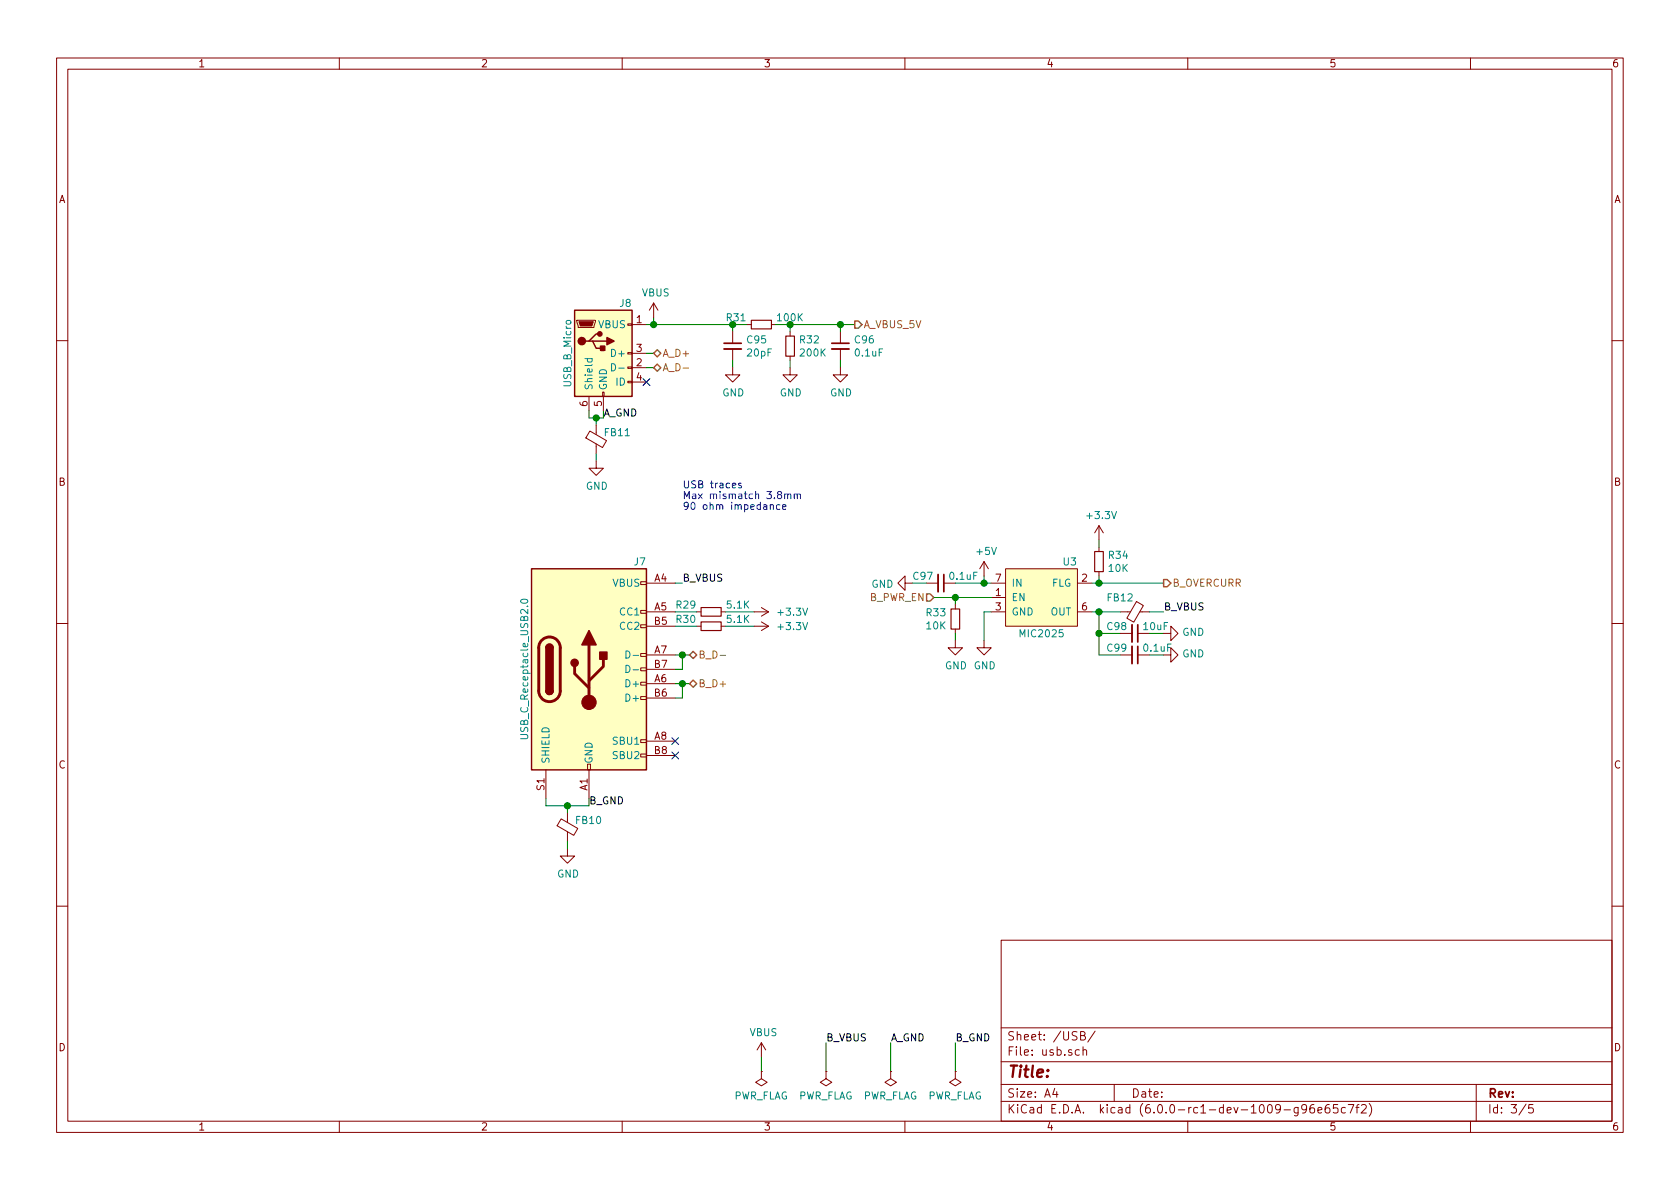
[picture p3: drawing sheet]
EESchema Schematic File Version 4
LIBS:sama5d27c_breakout-cache
EELAYER 29 0
EELAYER END
$Descr A4 11693 8268
encoding utf-8
Sheet 3 5
Title ""
Date ""
Rev ""
Comp ""
Comment1 ""
Comment2 ""
Comment3 ""
Comment4 ""
$EndDescr
$Comp
L Connector:USB_OTG J?
U 1 1
P 4200 2450
AR Path="/5CD3A60B" Ref="J?"  Part="1" 
AR Path="/5CCDEAD5/5CD3A60B" Ref="J8"  Part="1" 
F 0 "J8" H 4400 2800 50  0000 R CNN
F 1 "USB_B_Micro" V 3950 2450 50  0000 C CNN
F 2 "Connector_USB:USB_Micro-B_Molex-105017-0001" H 4350 2400 50  0001 C CNN
F 3 "~" H 4350 2400 50  0001 C CNN
	1    4200 2450
	1    0    0    -1  
$EndComp
Wire Wire Line
	4500 2450 4550 2450
Wire Wire Line
	4500 2550 4550 2550
Wire Wire Line
	4100 2850 4100 2900
Wire Wire Line
	4100 2900 4150 2900
Wire Wire Line
	4200 2900 4200 2850
Wire Wire Line
	4150 2900 4150 2950
Connection ~ 4150 2900
Wire Wire Line
	4150 2900 4200 2900
NoConn ~ 4500 2650
Wire Wire Line
	4500 2250 4550 2250
Wire Wire Line
	4550 2250 4550 2200
$Comp
L Device:R_Small R31
U 1 1
P 5300 2250
F 0 "R31" V 5250 2150 50  0000 R CNN
F 1 "100K" V 5250 2350 50  0000 L CNN
F 2 "Resistor_SMD:R_0603_1608Metric" H 5300 2250 50  0001 C CNN
F 3 "~" H 5300 2250 50  0001 C CNN
	1    5300 2250
	0    1    1    0   
$EndComp
Wire Wire Line
	5100 2250 5100 2300
Wire Wire Line
	5100 2250 5200 2250
$Comp
L Device:C_Small C95
U 1 1
P 5100 2400
F 0 "C95" H 5192 2446 50  0000 L CNN
F 1 "20pF" H 5192 2355 50  0000 L CNN
F 2 "Capacitor_SMD:C_0402_1005Metric" H 5100 2400 50  0001 C CNN
F 3 "~" H 5100 2400 50  0001 C CNN
	1    5100 2400
	1    0    0    -1  
$EndComp
Wire Wire Line
	5100 2500 5100 2550
$Comp
L power:GND #PWR0145
U 1 1
P 5100 2550
F 0 "#PWR0145" H 5100 2300 50  0001 C CNN
F 1 "GND" H 5105 2377 50  0000 C CNN
F 2 "" H 5100 2550 50  0001 C CNN
F 3 "" H 5100 2550 50  0001 C CNN
	1    5100 2550
	1    0    0    -1  
$EndComp
Wire Wire Line
	5400 2250 5500 2250
Wire Wire Line
	5500 2250 5500 2300
Connection ~ 5500 2250
Wire Wire Line
	5500 2250 5850 2250
$Comp
L Device:R_Small R32
U 1 1
P 5500 2400
F 0 "R32" H 5559 2446 50  0000 L CNN
F 1 "200K" H 5559 2355 50  0000 L CNN
F 2 "Resistor_SMD:R_0603_1608Metric" H 5500 2400 50  0001 C CNN
F 3 "~" H 5500 2400 50  0001 C CNN
	1    5500 2400
	1    0    0    -1  
$EndComp
Wire Wire Line
	5500 2500 5500 2550
$Comp
L power:GND #PWR0148
U 1 1
P 5500 2550
F 0 "#PWR0148" H 5500 2300 50  0001 C CNN
F 1 "GND" H 5505 2377 50  0000 C CNN
F 2 "" H 5500 2550 50  0001 C CNN
F 3 "" H 5500 2550 50  0001 C CNN
	1    5500 2550
	1    0    0    -1  
$EndComp
$Comp
L Device:C_Small C96
U 1 1
P 5850 2400
F 0 "C96" H 5942 2446 50  0000 L CNN
F 1 "0.1uF" H 5942 2355 50  0000 L CNN
F 2 "Capacitor_SMD:C_0402_1005Metric" H 5850 2400 50  0001 C CNN
F 3 "~" H 5850 2400 50  0001 C CNN
	1    5850 2400
	1    0    0    -1  
$EndComp
Wire Wire Line
	5850 2300 5850 2250
Connection ~ 5850 2250
Wire Wire Line
	5850 2250 5950 2250
Wire Wire Line
	5850 2500 5850 2550
$Comp
L power:GND #PWR0149
U 1 1
P 5850 2550
F 0 "#PWR0149" H 5850 2300 50  0001 C CNN
F 1 "GND" H 5855 2377 50  0000 C CNN
F 2 "" H 5850 2550 50  0001 C CNN
F 3 "" H 5850 2550 50  0001 C CNN
	1    5850 2550
	1    0    0    -1  
$EndComp
$Comp
L Device:Ferrite_Bead_Small FB?
U 1 1
P 4150 3050
AR Path="/5C04E5EA/5CD3A65E" Ref="FB?"  Part="1" 
AR Path="/5CD3A65E" Ref="FB?"  Part="1" 
AR Path="/5CCDEAD5/5CD3A65E" Ref="FB11"  Part="1" 
F 0 "FB11" H 4200 3100 50  0000 L CNN
F 1 "BLM18PG300SN1D" V 4296 3050 50  0001 C CNN
F 2 "Inductor_SMD:L_0603_1608Metric" V 4080 3050 50  0001 C CNN
F 3 "~" H 4150 3050 50  0001 C CNN
	1    4150 3050
	1    0    0    -1  
$EndComp
Wire Wire Line
	4150 3150 4150 3200
$Comp
L power:GND #PWR0143
U 1 1
P 4150 3200
F 0 "#PWR0143" H 4150 2950 50  0001 C CNN
F 1 "GND" H 4155 3027 50  0000 C CNN
F 2 "" H 4150 3200 50  0001 C CNN
F 3 "" H 4150 3200 50  0001 C CNN
	1    4150 3200
	1    0    0    -1  
$EndComp
Text Notes 4750 3550 0    50   ~ 0
USB traces\nMax mismatch 3.8mm\n90 ohm impedance
$Comp
L Connector:USB_C_Receptacle_USB2.0 J7
U 1 1
P 4100 4650
AR Path="/5CD3A66C" Ref="J7"  Part="1" 
AR Path="/5CCDEAD5/5CD3A66C" Ref="J7"  Part="1" 
F 0 "J7" H 4500 5400 50  0000 R CNN
F 1 "USB_C_Receptacle_USB2.0" V 3650 4650 50  0000 C CNN
F 2 "Connector_USB_Extra:USB_C_Receptacle_GT-USB-7010" H 4250 4650 50  0001 C CNN
F 3 "https://www.usb.org/sites/default/files/documents/usb_type-c.zip" H 4250 4650 50  0001 C CNN
	1    4100 4650
	1    0    0    -1  
$EndComp
NoConn ~ 4700 5150
NoConn ~ 4700 5250
$Comp
L Device:Ferrite_Bead_Small FB?
U 1 1
P 3950 5750
AR Path="/5C04E5EA/5CD3A674" Ref="FB?"  Part="1" 
AR Path="/5CD3A674" Ref="FB?"  Part="1" 
AR Path="/5CCDEAD5/5CD3A674" Ref="FB10"  Part="1" 
F 0 "FB10" H 4000 5800 50  0000 L CNN
F 1 "BLM18PG300SN1D" V 4096 5750 50  0001 C CNN
F 2 "Inductor_SMD:L_0603_1608Metric" V 3880 5750 50  0001 C CNN
F 3 "~" H 3950 5750 50  0001 C CNN
	1    3950 5750
	1    0    0    -1  
$EndComp
Wire Wire Line
	3800 5550 3800 5600
Wire Wire Line
	3800 5600 3950 5600
Wire Wire Line
	3950 5600 3950 5650
Wire Wire Line
	3950 5600 4100 5600
Wire Wire Line
	4100 5600 4100 5550
Connection ~ 3950 5600
Wire Wire Line
	3950 5850 3950 5900
$Comp
L power:GND #PWR0142
U 1 1
P 3950 5900
F 0 "#PWR0142" H 3950 5650 50  0001 C CNN
F 1 "GND" H 3955 5727 50  0000 C CNN
F 2 "" H 3950 5900 50  0001 C CNN
F 3 "" H 3950 5900 50  0001 C CNN
	1    3950 5900
	1    0    0    -1  
$EndComp
Wire Wire Line
	4700 4650 4750 4650
Wire Wire Line
	4750 4650 4750 4550
Wire Wire Line
	4750 4550 4700 4550
Wire Wire Line
	4750 4550 4800 4550
Connection ~ 4750 4550
Wire Wire Line
	4700 4850 4750 4850
Wire Wire Line
	4750 4850 4750 4750
Wire Wire Line
	4750 4750 4700 4750
Wire Wire Line
	4750 4750 4800 4750
Connection ~ 4750 4750
$Comp
L Power_Management_Extra:MIC2025 U3
U 1 1
P 7250 4150
F 0 "U3" H 7500 4400 50  0000 R CNN
F 1 "MIC2025" H 7250 3900 50  0000 C CNN
F 2 "Package_SO:SOIC-8_3.9x4.9mm_P1.27mm" H 7250 3650 50  0001 C CNN
F 3 "https://www.mouser.com/datasheet/2/268/mic2025-779052.pdf" H 7250 3650 50  0001 C CNN
	1    7250 4150
	1    0    0    -1  
$EndComp
Wire Wire Line
	6900 4250 6850 4250
Wire Wire Line
	6850 4250 6850 4450
$Comp
L power:GND #PWR0153
U 1 1
P 6850 4450
F 0 "#PWR0153" H 6850 4200 50  0001 C CNN
F 1 "GND" H 6855 4277 50  0000 C CNN
F 2 "" H 6850 4450 50  0001 C CNN
F 3 "" H 6850 4450 50  0001 C CNN
	1    6850 4450
	1    0    0    -1  
$EndComp
Wire Wire Line
	6900 4050 6850 4050
Wire Wire Line
	6850 4050 6850 4000
Connection ~ 6850 4050
$Comp
L Device:C_Small C97
U 1 1
P 6550 4050
F 0 "C97" V 6500 4000 50  0000 R CNN
F 1 "0.1uF" V 6500 4100 50  0000 L CNN
F 2 "Capacitor_SMD:C_0402_1005Metric" H 6550 4050 50  0001 C CNN
F 3 "~" H 6550 4050 50  0001 C CNN
	1    6550 4050
	0    1    1    0   
$EndComp
Wire Wire Line
	6450 4050 6350 4050
$Comp
L power:GND #PWR0150
U 1 1
P 6350 4050
F 0 "#PWR0150" H 6350 3800 50  0001 C CNN
F 1 "GND" V 6355 3922 50  0000 R CNN
F 2 "" H 6350 4050 50  0001 C CNN
F 3 "" H 6350 4050 50  0001 C CNN
	1    6350 4050
	0    1    1    0   
$EndComp
Wire Wire Line
	6650 4050 6850 4050
Wire Wire Line
	6900 4150 6650 4150
Wire Wire Line
	6650 4150 6650 4200
Connection ~ 6650 4150
Wire Wire Line
	6650 4150 6500 4150
$Comp
L Device:R_Small R33
U 1 1
P 6650 4300
F 0 "R33" H 6709 4346 50  0000 L CNN
F 1 "10K" H 6709 4255 50  0000 L CNN
F 2 "Resistor_SMD:R_0603_1608Metric" H 6650 4300 50  0001 C CNN
F 3 "~" H 6650 4300 50  0001 C CNN
	1    6650 4300
	-1   0    0    -1  
$EndComp
Wire Wire Line
	6650 4400 6650 4450
$Comp
L power:GND #PWR0151
U 1 1
P 6650 4450
F 0 "#PWR0151" H 6650 4200 50  0001 C CNN
F 1 "GND" H 6655 4277 50  0000 C CNN
F 2 "" H 6650 4450 50  0001 C CNN
F 3 "" H 6650 4450 50  0001 C CNN
	1    6650 4450
	1    0    0    -1  
$EndComp
Text HLabel 6500 4150 0    50   Input ~ 0
B_PWR_EN
$Comp
L Device:Ferrite_Bead_Small FB?
U 1 1
P 7900 4250
AR Path="/5C04E5EA/5CD3A6C6" Ref="FB?"  Part="1" 
AR Path="/5CD3A6C6" Ref="FB?"  Part="1" 
AR Path="/5CCDEAD5/5CD3A6C6" Ref="FB12"  Part="1" 
F 0 "FB12" V 7800 4050 50  0000 L CNN
F 1 "BLM18PG300SN1D" V 8046 4250 50  0001 C CNN
F 2 "Inductor_SMD:L_0603_1608Metric" V 7830 4250 50  0001 C CNN
F 3 "~" H 7900 4250 50  0001 C CNN
	1    7900 4250
	0    1    1    0   
$EndComp
Wire Wire Line
	7600 4250 7650 4250
Wire Wire Line
	7650 4250 7650 4400
Wire Wire Line
	7650 4400 7800 4400
Connection ~ 7650 4250
Wire Wire Line
	7650 4250 7800 4250
Wire Wire Line
	7650 4400 7650 4550
Connection ~ 7650 4400
$Comp
L Device:C_Small C98
U 1 1
P 7900 4400
F 0 "C98" V 7850 4350 50  0000 R CNN
F 1 "10uF" V 7850 4450 50  0000 L CNN
F 2 "Capacitor_SMD:C_0402_1005Metric" H 7900 4400 50  0001 C CNN
F 3 "~" H 7900 4400 50  0001 C CNN
	1    7900 4400
	0    1    1    0   
$EndComp
$Comp
L Device:C_Small C99
U 1 1
P 7900 4550
F 0 "C99" V 7850 4500 50  0000 R CNN
F 1 "0.1uF" V 7850 4600 50  0000 L CNN
F 2 "Capacitor_SMD:C_0402_1005Metric" H 7900 4550 50  0001 C CNN
F 3 "~" H 7900 4550 50  0001 C CNN
	1    7900 4550
	0    1    1    0   
$EndComp
Wire Wire Line
	7650 4550 7800 4550
Wire Wire Line
	8000 4400 8100 4400
Wire Wire Line
	8000 4550 8100 4550
$Comp
L power:GND #PWR0155
U 1 1
P 8100 4400
F 0 "#PWR0155" H 8100 4150 50  0001 C CNN
F 1 "GND" V 8105 4272 50  0000 R CNN
F 2 "" H 8100 4400 50  0001 C CNN
F 3 "" H 8100 4400 50  0001 C CNN
	1    8100 4400
	0    -1   -1   0   
$EndComp
$Comp
L power:GND #PWR0156
U 1 1
P 8100 4550
F 0 "#PWR0156" H 8100 4300 50  0001 C CNN
F 1 "GND" V 8105 4422 50  0000 R CNN
F 2 "" H 8100 4550 50  0001 C CNN
F 3 "" H 8100 4550 50  0001 C CNN
	1    8100 4550
	0    -1   -1   0   
$EndComp
Wire Wire Line
	7600 4050 7650 4050
Wire Wire Line
	7650 4050 7650 4000
Connection ~ 7650 4050
Wire Wire Line
	7650 4050 8100 4050
$Comp
L Device:R_Small R34
U 1 1
P 7650 3900
F 0 "R34" H 7709 3946 50  0000 L CNN
F 1 "10K" H 7709 3855 50  0000 L CNN
F 2 "Resistor_SMD:R_0603_1608Metric" H 7650 3900 50  0001 C CNN
F 3 "~" H 7650 3900 50  0001 C CNN
	1    7650 3900
	1    0    0    -1  
$EndComp
Wire Wire Line
	7650 3800 7650 3750
$Comp
L power:+3.3V #PWR0154
U 1 1
P 7650 3750
F 0 "#PWR0154" H 7650 3600 50  0001 C CNN
F 1 "+3.3V" H 7665 3923 50  0000 C CNN
F 2 "" H 7650 3750 50  0001 C CNN
F 3 "" H 7650 3750 50  0001 C CNN
	1    7650 3750
	1    0    0    -1  
$EndComp
Text HLabel 8100 4050 2    50   Output ~ 0
B_OVERCURR
$Comp
L Device:R_Small R29
U 1 1
P 4950 4250
F 0 "R29" V 4900 4150 50  0000 R CNN
F 1 "5.1K" V 4900 4350 50  0000 L CNN
F 2 "Resistor_SMD:R_0603_1608Metric" H 4950 4250 50  0001 C CNN
F 3 "~" H 4950 4250 50  0001 C CNN
	1    4950 4250
	0    1    1    0   
$EndComp
Wire Wire Line
	4700 4250 4850 4250
$Comp
L Device:R_Small R30
U 1 1
P 4950 4350
F 0 "R30" V 4900 4250 50  0000 R CNN
F 1 "5.1K" V 4900 4450 50  0000 L CNN
F 2 "Resistor_SMD:R_0603_1608Metric" H 4950 4350 50  0001 C CNN
F 3 "~" H 4950 4350 50  0001 C CNN
	1    4950 4350
	0    1    1    0   
$EndComp
Wire Wire Line
	4700 4350 4850 4350
Wire Wire Line
	5050 4250 5250 4250
Wire Wire Line
	5050 4350 5250 4350
$Comp
L power:+3.3V #PWR0146
U 1 1
P 5250 4250
F 0 "#PWR0146" H 5250 4100 50  0001 C CNN
F 1 "+3.3V" V 5250 4400 50  0000 L CNN
F 2 "" H 5250 4250 50  0001 C CNN
F 3 "" H 5250 4250 50  0001 C CNN
	1    5250 4250
	0    1    1    0   
$EndComp
$Comp
L power:+3.3V #PWR0147
U 1 1
P 5250 4350
F 0 "#PWR0147" H 5250 4200 50  0001 C CNN
F 1 "+3.3V" V 5250 4500 50  0000 L CNN
F 2 "" H 5250 4350 50  0001 C CNN
F 3 "" H 5250 4350 50  0001 C CNN
	1    5250 4350
	0    1    1    0   
$EndComp
$Comp
L power:+5V #PWR0152
U 1 1
P 6850 4000
F 0 "#PWR0152" H 6850 3850 50  0001 C CNN
F 1 "+5V" H 6865 4173 50  0000 C CNN
F 2 "" H 6850 4000 50  0001 C CNN
F 3 "" H 6850 4000 50  0001 C CNN
	1    6850 4000
	1    0    0    -1  
$EndComp
Text HLabel 4800 4550 2    50   BiDi ~ 0
B_D-
Text HLabel 4800 4750 2    50   BiDi ~ 0
B_D+
Text HLabel 5950 2250 2    50   Output ~ 0
A_VBUS_5V
Text HLabel 4550 2450 2    50   BiDi ~ 0
A_D+
Text HLabel 4550 2550 2    50   BiDi ~ 0
A_D-
Text Label 8100 4250 0    50   ~ 0
B_VBUS
Wire Wire Line
	8000 4250 8100 4250
Wire Wire Line
	4700 4050 4750 4050
Connection ~ 5100 2250
Connection ~ 4550 2250
Wire Wire Line
	4550 2250 5100 2250
Text Label 4750 4050 0    50   ~ 0
B_VBUS
$Comp
L power:VBUS #PWR0144
U 1 1
P 4550 2200
F 0 "#PWR0144" H 4550 2050 50  0001 C CNN
F 1 "VBUS" H 4565 2373 50  0000 C CNN
F 2 "" H 4550 2200 50  0001 C CNN
F 3 "" H 4550 2200 50  0001 C CNN
	1    4550 2200
	1    0    0    -1  
$EndComp
Text Label 4100 5600 0    50   ~ 0
B_GND
Text Label 4200 2900 0    50   ~ 0
A_GND
$Comp
L power:VBUS #PWR0165
U 1 1
P 5300 7350
F 0 "#PWR0165" H 5300 7200 50  0001 C CNN
F 1 "VBUS" H 5315 7523 50  0000 C CNN
F 2 "" H 5300 7350 50  0001 C CNN
F 3 "" H 5300 7350 50  0001 C CNN
	1    5300 7350
	1    0    0    -1  
$EndComp
Wire Wire Line
	5300 7350 5300 7450
$Comp
L power:PWR_FLAG #FLG0101
U 1 1
P 5300 7450
F 0 "#FLG0101" H 5300 7525 50  0001 C CNN
F 1 "PWR_FLAG" H 5300 7623 50  0000 C CNN
F 2 "" H 5300 7450 50  0001 C CNN
F 3 "~" H 5300 7450 50  0001 C CNN
	1    5300 7450
	-1   0    0    1   
$EndComp
Text Label 5750 7250 0    50   ~ 0
B_VBUS
Wire Wire Line
	5750 7250 5750 7450
$Comp
L power:PWR_FLAG #FLG0102
U 1 1
P 5750 7450
F 0 "#FLG0102" H 5750 7525 50  0001 C CNN
F 1 "PWR_FLAG" H 5750 7623 50  0000 C CNN
F 2 "" H 5750 7450 50  0001 C CNN
F 3 "~" H 5750 7450 50  0001 C CNN
	1    5750 7450
	-1   0    0    1   
$EndComp
Text Label 6200 7250 0    50   ~ 0
A_GND
Text Label 6650 7250 0    50   ~ 0
B_GND
Wire Wire Line
	6200 7250 6200 7450
Wire Wire Line
	6650 7250 6650 7450
$Comp
L power:PWR_FLAG #FLG0103
U 1 1
P 6200 7450
F 0 "#FLG0103" H 6200 7525 50  0001 C CNN
F 1 "PWR_FLAG" H 6200 7623 50  0000 C CNN
F 2 "" H 6200 7450 50  0001 C CNN
F 3 "~" H 6200 7450 50  0001 C CNN
	1    6200 7450
	-1   0    0    1   
$EndComp
$Comp
L power:PWR_FLAG #FLG0104
U 1 1
P 6650 7450
F 0 "#FLG0104" H 6650 7525 50  0001 C CNN
F 1 "PWR_FLAG" H 6650 7623 50  0000 C CNN
F 2 "" H 6650 7450 50  0001 C CNN
F 3 "~" H 6650 7450 50  0001 C CNN
	1    6650 7450
	-1   0    0    1   
$EndComp
$EndSCHEMATC
